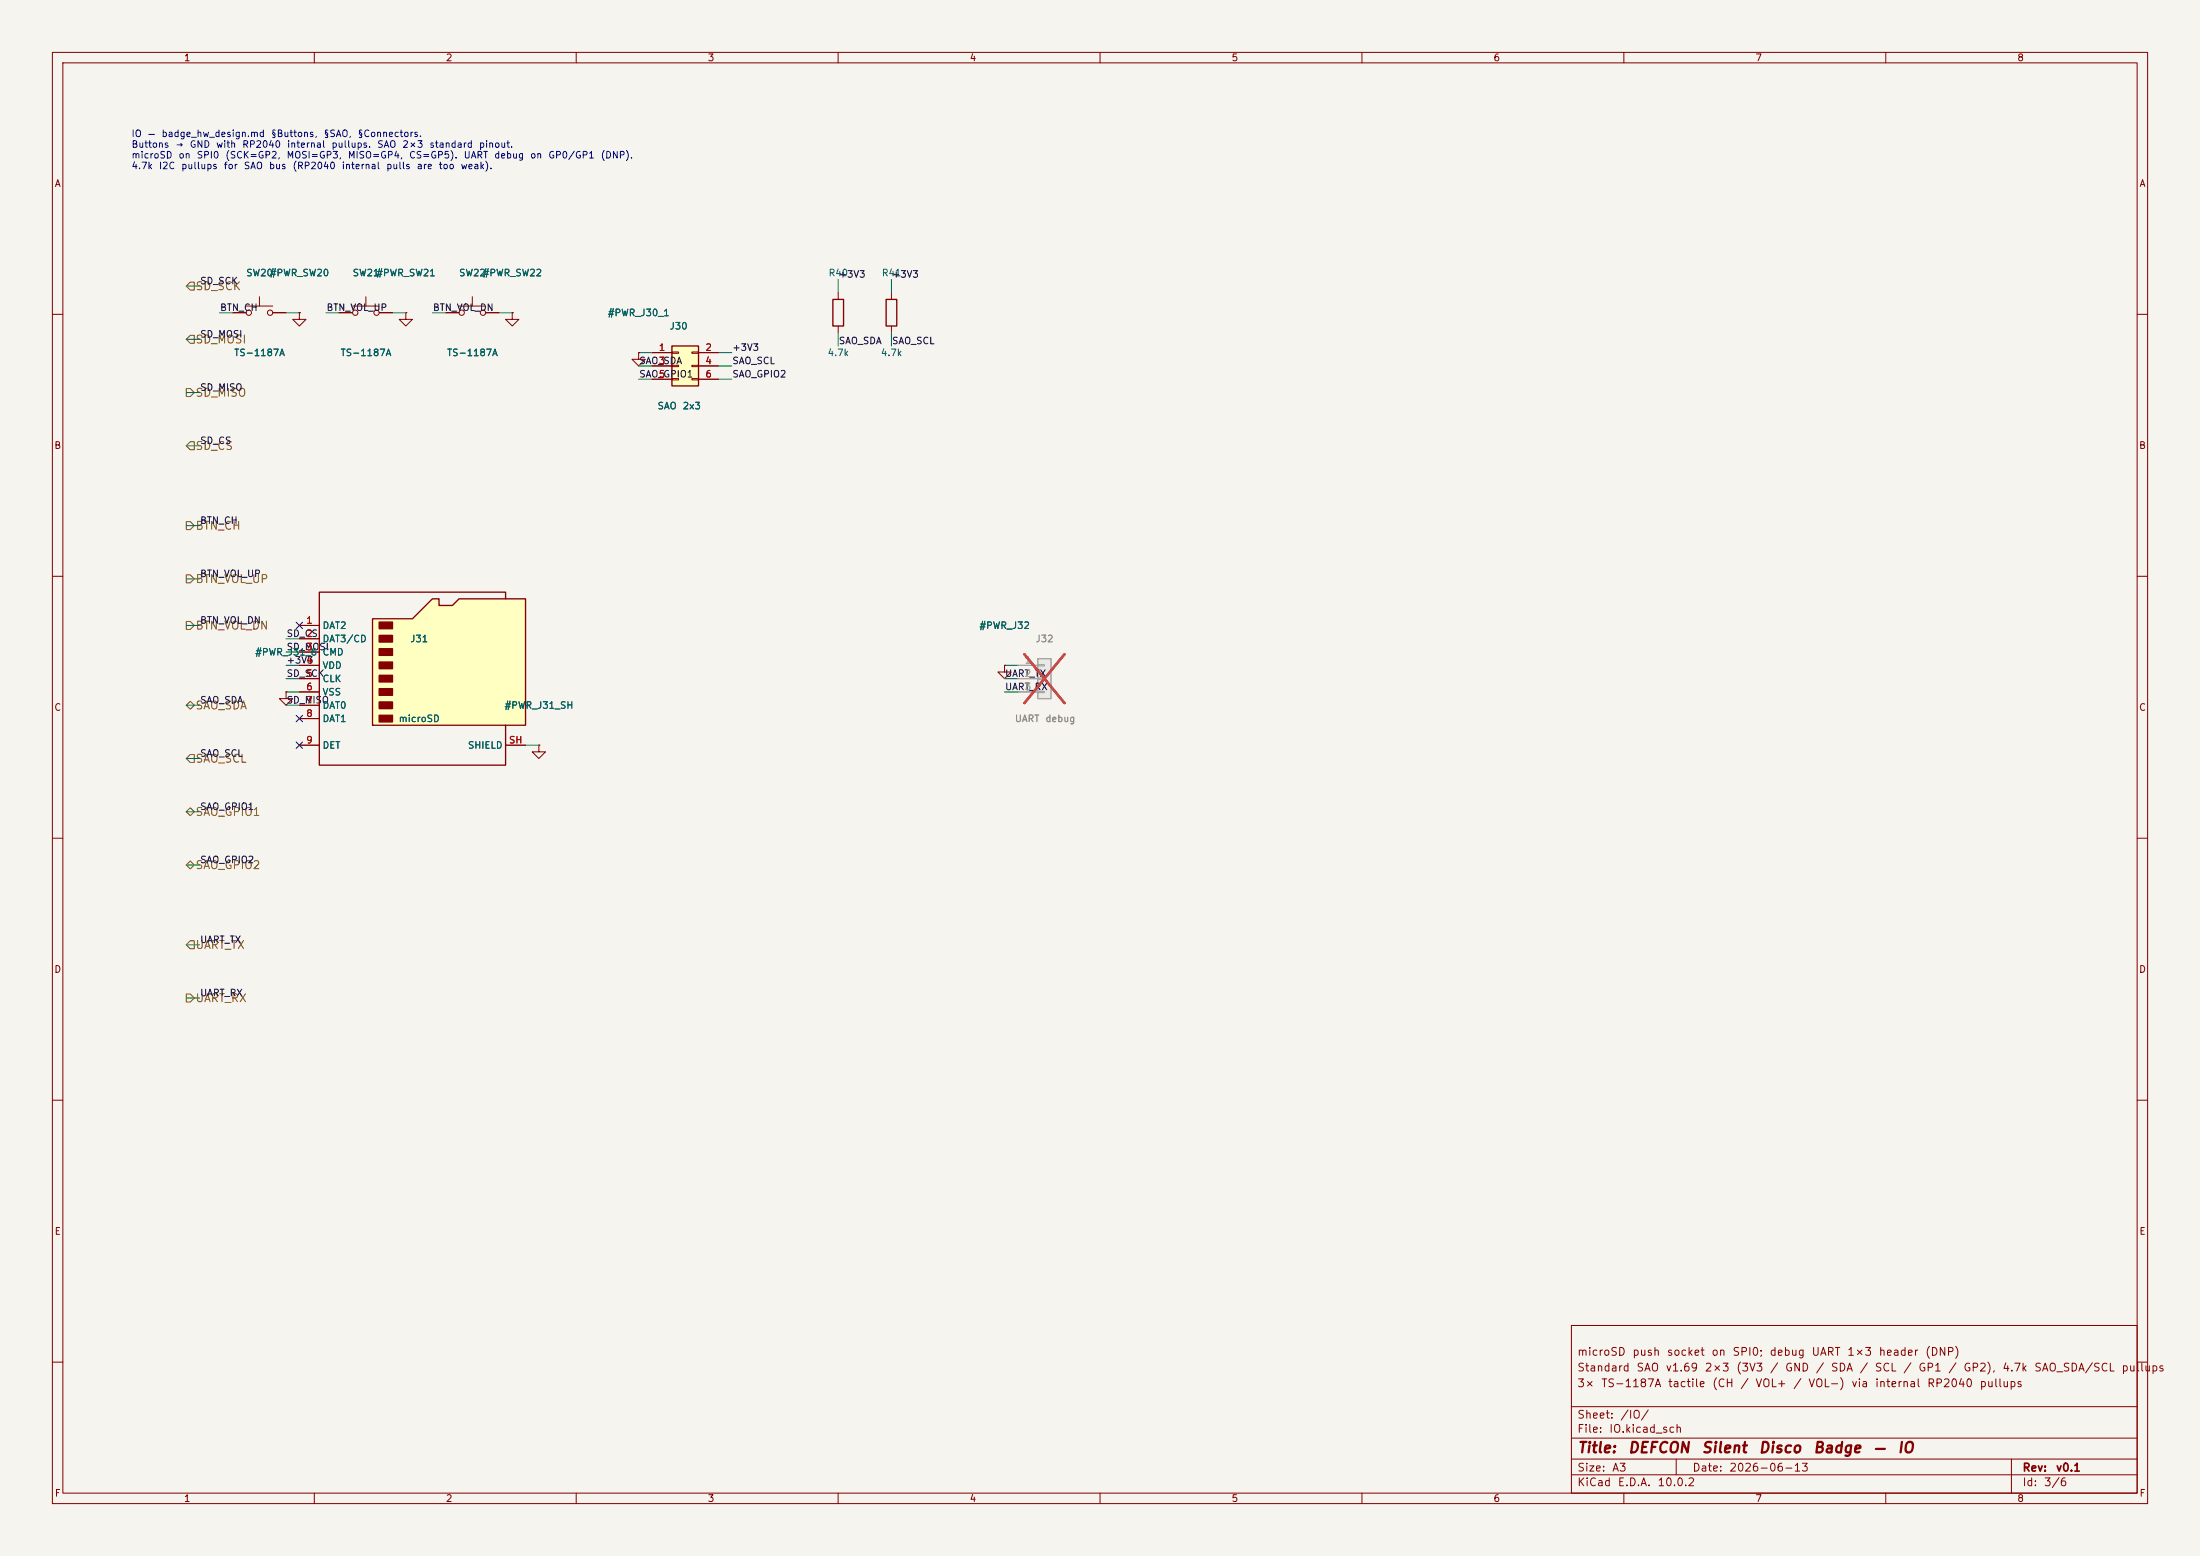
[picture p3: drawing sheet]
(kicad_sch
 (version 20260306)
 (generator "eeschema")
 (generator_version "10.0")
 (paper "A3")
 (title_block
  (title "DEFCON Silent Disco Badge — IO")
  (date "2026-06-13")
  (rev "v0.1")
  (company "")
  (comment 1 "3× TS-1187A tactile (CH / VOL+ / VOL−) via internal RP2040 pullups")
  (comment 2 "Standard SAO v1.69 2×3 (3V3 / GND / SDA / SCL / GP1 / GP2), 4.7k SAO_SDA/SCL pullups")
  (comment 3 "microSD push socket on SPI0; debug UART 1×3 header (DNP)"))
 (lib_symbols
  (symbol "Device:R"
   (pin_numbers (hide yes))
   (pin_names
    (offset 0)) (exclude_from_sim no) (in_bom yes) (on_board yes)
   (in_pos_files yes)
   (duplicate_pin_numbers_are_jumpers no)
   (property "Reference" "R" (at 2.032 0 90) (show_name no) (do_not_autoplace no) (effects (font (size 1.27 1.27))))
   (property "Value" "R" (at 0 0 90) (show_name no) (do_not_autoplace no) (effects (font (size 1.27 1.27))))
   (property "Footprint" "" (at -1.778 0 90) (show_name no) (do_not_autoplace no) (hide yes) (effects (font (size 1.27 1.27))))
   (property "Datasheet" "" (at 0 0 0) (show_name no) (do_not_autoplace no) (hide yes) (effects (font (size 1.27 1.27))))
   (property "Description" "Resistor" (at 0 0 0) (show_name no) (do_not_autoplace no) (hide yes) (effects (font (size 1.27 1.27))))
   (symbol "R_0_1"
    (rectangle (start -1.016 -2.54) (end 1.016 2.54) (stroke (width 0.254) (type default)) (fill (type none))))
   (symbol "R_1_1"
    (pin passive line (at 0 3.81 270) (length 1.27) (name "" (effects (font (size 1.27 1.27)))) (number "1" (effects (font (size 1.27 1.27)))))
    (pin passive line (at 0 -3.81 90) (length 1.27) (name "" (effects (font (size 1.27 1.27)))) (number "2" (effects (font (size 1.27 1.27))))))
   (embedded_fonts no))
  (symbol "Switch:SW_Push"
   (pin_numbers (hide yes))
   (pin_names
    (offset 1.016) (hide yes)) (exclude_from_sim no) (in_bom yes) (on_board yes)
   (in_pos_files yes)
   (duplicate_pin_numbers_are_jumpers no)
   (property "Reference" "SW" (at 1.27 2.54 0) (show_name no) (do_not_autoplace no) (effects (font (size 1.27 1.27)) (justify left)))
   (property "Value" "SW_Push" (at 0 -1.524 0) (show_name no) (do_not_autoplace no) (effects (font (size 1.27 1.27))))
   (property "Footprint" "" (at 0 5.08 0) (show_name no) (do_not_autoplace no) (hide yes) (effects (font (size 1.27 1.27))))
   (property "Datasheet" "" (at 0 5.08 0) (show_name no) (do_not_autoplace no) (hide yes) (effects (font (size 1.27 1.27))))
   (property "Description" "Push button switch, generic, two pins" (at 0 0 0) (show_name no) (do_not_autoplace no) (hide yes) (effects (font (size 1.27 1.27))))
   (symbol "SW_Push_0_1"
    (circle (center -2.032 0) (radius 0.508) (stroke (width 0) (type default)) (fill (type none)))
    (polyline (pts (xy 0 1.27) (xy 0 3.048)) (stroke (width 0) (type default)) (fill (type none)))
    (circle (center 2.032 0) (radius 0.508) (stroke (width 0) (type default)) (fill (type none)))
    (polyline (pts (xy 2.54 1.27) (xy -2.54 1.27)) (stroke (width 0) (type default)) (fill (type none)))
    (pin passive line (at -5.08 0 0) (length 2.54) (name "1" (effects (font (size 1.27 1.27)))) (number "1" (effects (font (size 1.27 1.27)))))
    (pin passive line (at 5.08 0 180) (length 2.54) (name "2" (effects (font (size 1.27 1.27)))) (number "2" (effects (font (size 1.27 1.27))))))
   (embedded_fonts no))
  (symbol "Connector:Micro_SD_Card_Det1" (exclude_from_sim no) (in_bom yes) (on_board yes)
   (in_pos_files yes)
   (duplicate_pin_numbers_are_jumpers no)
   (property "Reference" "J" (at -16.51 17.78 0) (show_name no) (do_not_autoplace no) (effects (font (size 1.27 1.27))))
   (property "Value" "Micro_SD_Card_Det1" (at 16.51 17.78 0) (show_name no) (do_not_autoplace no) (effects (font (size 1.27 1.27)) (justify right)))
   (property "Footprint" "" (at 52.07 17.78 0) (show_name no) (do_not_autoplace no) (hide yes) (effects (font (size 1.27 1.27))))
   (property "Datasheet" "https://datasheet.lcsc.com/lcsc/2110151630_XKB-Connectivity-XKTF-015-N_C381082.pdf" (at 0 2.54 0) (show_name no) (do_not_autoplace no) (hide yes) (effects (font (size 1.27 1.27))))
   (property "Description" "Micro SD Card Socket with one card detection pin" (at 0 0 0) (show_name no) (do_not_autoplace no) (hide yes) (effects (font (size 1.27 1.27))))
   (symbol "Micro_SD_Card_Det1_0_1"
    (polyline (pts (xy -8.89 -8.89) (xy -8.89 11.43) (xy -1.27 11.43) (xy 2.54 15.24) (xy 3.81 15.24) (xy 3.81 13.97) (xy 6.35 13.97) (xy 7.62 15.24) (xy 20.32 15.24) (xy 20.32 -8.89) (xy -8.89 -8.89)) (stroke (width 0.254) (type default)) (fill (type background)))
    (rectangle (start -7.62 10.795) (end -5.08 9.525) (stroke (width 0.254) (type default)) (fill (type outline)))
    (rectangle (start -7.62 8.255) (end -5.08 6.985) (stroke (width 0.254) (type default)) (fill (type outline)))
    (rectangle (start -7.62 5.715) (end -5.08 4.445) (stroke (width 0.254) (type default)) (fill (type outline)))
    (rectangle (start -7.62 3.175) (end -5.08 1.905) (stroke (width 0.254) (type default)) (fill (type outline)))
    (rectangle (start -7.62 0.635) (end -5.08 -0.635) (stroke (width 0.254) (type default)) (fill (type outline)))
    (rectangle (start -7.62 -1.905) (end -5.08 -3.175) (stroke (width 0.254) (type default)) (fill (type outline)))
    (rectangle (start -7.62 -4.445) (end -5.08 -5.715) (stroke (width 0.254) (type default)) (fill (type outline)))
    (rectangle (start -7.62 -6.985) (end -5.08 -8.255) (stroke (width 0.254) (type default)) (fill (type outline)))
    (polyline (pts (xy 16.51 15.24) (xy 16.51 16.51) (xy -19.05 16.51) (xy -19.05 -16.51) (xy 16.51 -16.51) (xy 16.51 -8.89)) (stroke (width 0.254) (type default)) (fill (type none))))
   (symbol "Micro_SD_Card_Det1_1_1"
    (pin bidirectional line (at -22.86 10.16 0) (length 3.81) (name "DAT2" (effects (font (size 1.27 1.27)))) (number "1" (effects (font (size 1.27 1.27)))))
    (pin bidirectional line (at -22.86 7.62 0) (length 3.81) (name "DAT3/CD" (effects (font (size 1.27 1.27)))) (number "2" (effects (font (size 1.27 1.27)))))
    (pin input line (at -22.86 5.08 0) (length 3.81) (name "CMD" (effects (font (size 1.27 1.27)))) (number "3" (effects (font (size 1.27 1.27)))))
    (pin power_in line (at -22.86 2.54 0) (length 3.81) (name "VDD" (effects (font (size 1.27 1.27)))) (number "4" (effects (font (size 1.27 1.27)))))
    (pin input line (at -22.86 0 0) (length 3.81) (name "CLK" (effects (font (size 1.27 1.27)))) (number "5" (effects (font (size 1.27 1.27)))))
    (pin power_in line (at -22.86 -2.54 0) (length 3.81) (name "VSS" (effects (font (size 1.27 1.27)))) (number "6" (effects (font (size 1.27 1.27)))))
    (pin bidirectional line (at -22.86 -5.08 0) (length 3.81) (name "DAT0" (effects (font (size 1.27 1.27)))) (number "7" (effects (font (size 1.27 1.27)))))
    (pin bidirectional line (at -22.86 -7.62 0) (length 3.81) (name "DAT1" (effects (font (size 1.27 1.27)))) (number "8" (effects (font (size 1.27 1.27)))))
    (pin passive line (at -22.86 -12.7 0) (length 3.81) (name "DET" (effects (font (size 1.27 1.27)))) (number "9" (effects (font (size 1.27 1.27)))))
    (pin passive line (at 20.32 -12.7 180) (length 3.81) (name "SHIELD" (effects (font (size 1.27 1.27)))) (number "SH" (effects (font (size 1.27 1.27))))))
   (embedded_fonts no))
  (symbol "Connector_Generic:Conn_02x03_Odd_Even"
   (pin_names
    (offset 1.016) (hide yes)) (exclude_from_sim no) (in_bom yes) (on_board yes)
   (in_pos_files yes)
   (duplicate_pin_numbers_are_jumpers no)
   (property "Reference" "J" (at 1.27 5.08 0) (show_name no) (do_not_autoplace no) (effects (font (size 1.27 1.27))))
   (property "Value" "Conn_02x03_Odd_Even" (at 1.27 -5.08 0) (show_name no) (do_not_autoplace no) (effects (font (size 1.27 1.27))))
   (property "Footprint" "" (at 0 0 0) (show_name no) (do_not_autoplace no) (hide yes) (effects (font (size 1.27 1.27))))
   (property "Datasheet" "" (at 0 0 0) (show_name no) (do_not_autoplace no) (hide yes) (effects (font (size 1.27 1.27))))
   (property "Description" "Generic connector, double row, 02x03, odd/even pin numbering scheme (row 1 odd numbers, row 2 even numbers), script generated (kicad-library-utils/schlib/autogen/connector/)" (at 0 0 0) (show_name no) (do_not_autoplace no) (hide yes) (effects (font (size 1.27 1.27))))
   (symbol "Conn_02x03_Odd_Even_1_1"
    (rectangle (start -1.27 3.81) (end 3.81 -3.81) (stroke (width 0.254) (type default)) (fill (type background)))
    (rectangle (start -1.27 2.667) (end 0 2.413) (stroke (width 0.1524) (type default)) (fill (type none)))
    (rectangle (start -1.27 0.127) (end 0 -0.127) (stroke (width 0.1524) (type default)) (fill (type none)))
    (rectangle (start -1.27 -2.413) (end 0 -2.667) (stroke (width 0.1524) (type default)) (fill (type none)))
    (rectangle (start 3.81 2.667) (end 2.54 2.413) (stroke (width 0.1524) (type default)) (fill (type none)))
    (rectangle (start 3.81 0.127) (end 2.54 -0.127) (stroke (width 0.1524) (type default)) (fill (type none)))
    (rectangle (start 3.81 -2.413) (end 2.54 -2.667) (stroke (width 0.1524) (type default)) (fill (type none)))
    (pin passive line (at -5.08 2.54 0) (length 3.81) (name "Pin_1" (effects (font (size 1.27 1.27)))) (number "1" (effects (font (size 1.27 1.27)))))
    (pin passive line (at 7.62 2.54 180) (length 3.81) (name "Pin_2" (effects (font (size 1.27 1.27)))) (number "2" (effects (font (size 1.27 1.27)))))
    (pin passive line (at -5.08 0 0) (length 3.81) (name "Pin_3" (effects (font (size 1.27 1.27)))) (number "3" (effects (font (size 1.27 1.27)))))
    (pin passive line (at 7.62 0 180) (length 3.81) (name "Pin_4" (effects (font (size 1.27 1.27)))) (number "4" (effects (font (size 1.27 1.27)))))
    (pin passive line (at -5.08 -2.54 0) (length 3.81) (name "Pin_5" (effects (font (size 1.27 1.27)))) (number "5" (effects (font (size 1.27 1.27)))))
    (pin passive line (at 7.62 -2.54 180) (length 3.81) (name "Pin_6" (effects (font (size 1.27 1.27)))) (number "6" (effects (font (size 1.27 1.27))))))
   (embedded_fonts no))
  (symbol "Connector_Generic:Conn_01x03"
   (pin_names
    (offset 1.016) (hide yes)) (exclude_from_sim no) (in_bom yes) (on_board yes)
   (in_pos_files yes)
   (duplicate_pin_numbers_are_jumpers no)
   (property "Reference" "J" (at 0 5.08 0) (show_name no) (do_not_autoplace no) (effects (font (size 1.27 1.27))))
   (property "Value" "Conn_01x03" (at 0 -5.08 0) (show_name no) (do_not_autoplace no) (effects (font (size 1.27 1.27))))
   (property "Footprint" "" (at 0 0 0) (show_name no) (do_not_autoplace no) (hide yes) (effects (font (size 1.27 1.27))))
   (property "Datasheet" "" (at 0 0 0) (show_name no) (do_not_autoplace no) (hide yes) (effects (font (size 1.27 1.27))))
   (property "Description" "Generic connector, single row, 01x03, script generated (kicad-library-utils/schlib/autogen/connector/)" (at 0 0 0) (show_name no) (do_not_autoplace no) (hide yes) (effects (font (size 1.27 1.27))))
   (symbol "Conn_01x03_1_1"
    (rectangle (start -1.27 3.81) (end 1.27 -3.81) (stroke (width 0.254) (type default)) (fill (type background)))
    (rectangle (start -1.27 2.667) (end 0 2.413) (stroke (width 0.1524) (type default)) (fill (type none)))
    (rectangle (start -1.27 0.127) (end 0 -0.127) (stroke (width 0.1524) (type default)) (fill (type none)))
    (rectangle (start -1.27 -2.413) (end 0 -2.667) (stroke (width 0.1524) (type default)) (fill (type none)))
    (pin passive line (at -5.08 2.54 0) (length 3.81) (name "Pin_1" (effects (font (size 1.27 1.27)))) (number "1" (effects (font (size 1.27 1.27)))))
    (pin passive line (at -5.08 0 0) (length 3.81) (name "Pin_2" (effects (font (size 1.27 1.27)))) (number "2" (effects (font (size 1.27 1.27)))))
    (pin passive line (at -5.08 -2.54 0) (length 3.81) (name "Pin_3" (effects (font (size 1.27 1.27)))) (number "3" (effects (font (size 1.27 1.27))))))
   (embedded_fonts no))
  (symbol "power:+3V3"
   (power global)
   (pin_numbers (hide yes))
   (pin_names
    (offset 0) (hide yes)) (exclude_from_sim no) (in_bom yes) (on_board yes)
   (in_pos_files yes)
   (duplicate_pin_numbers_are_jumpers no)
   (property "Reference" "#PWR" (at 0 -3.81 0) (show_name no) (do_not_autoplace no) (hide yes) (effects (font (size 1.27 1.27))))
   (property "Value" "+3V3" (at 0 3.556 0) (show_name no) (do_not_autoplace no) (effects (font (size 1.27 1.27))))
   (property "Footprint" "" (at 0 0 0) (show_name no) (do_not_autoplace no) (hide yes) (effects (font (size 1.27 1.27))))
   (property "Datasheet" "" (at 0 0 0) (show_name no) (do_not_autoplace no) (hide yes) (effects (font (size 1.27 1.27))))
   (property "Description" "Power symbol creates a global label with name \"+3V3\"" (at 0 0 0) (show_name no) (do_not_autoplace no) (hide yes) (effects (font (size 1.27 1.27))))
   (symbol "+3V3_0_1"
    (polyline (pts (xy -0.762 1.27) (xy 0 2.54)) (stroke (width 0) (type default)) (fill (type none)))
    (polyline (pts (xy 0 2.54) (xy 0.762 1.27)) (stroke (width 0) (type default)) (fill (type none)))
    (polyline (pts (xy 0 0) (xy 0 2.54)) (stroke (width 0) (type default)) (fill (type none))))
   (symbol "+3V3_1_1"
    (pin power_in line (at 0 0 90) (length 0) (name "" (effects (font (size 1.27 1.27)))) (number "1" (effects (font (size 1.27 1.27))))))
   (embedded_fonts no))
  (symbol "power:GND"
   (power global)
   (pin_numbers (hide yes))
   (pin_names
    (offset 0) (hide yes)) (exclude_from_sim no) (in_bom yes) (on_board yes)
   (in_pos_files yes)
   (duplicate_pin_numbers_are_jumpers no)
   (property "Reference" "#PWR" (at 0 -6.35 0) (show_name no) (do_not_autoplace no) (hide yes) (effects (font (size 1.27 1.27))))
   (property "Value" "GND" (at 0 -3.81 0) (show_name no) (do_not_autoplace no) (effects (font (size 1.27 1.27))))
   (property "Footprint" "" (at 0 0 0) (show_name no) (do_not_autoplace no) (hide yes) (effects (font (size 1.27 1.27))))
   (property "Datasheet" "" (at 0 0 0) (show_name no) (do_not_autoplace no) (hide yes) (effects (font (size 1.27 1.27))))
   (property "Description" "Power symbol creates a global label with name \"GND\" , ground" (at 0 0 0) (show_name no) (do_not_autoplace no) (hide yes) (effects (font (size 1.27 1.27))))
   (symbol "GND_0_1"
    (polyline (pts (xy 0 0) (xy 0 -1.27) (xy 1.27 -1.27) (xy 0 -2.54) (xy -1.27 -1.27) (xy 0 -1.27)) (stroke (width 0) (type default)) (fill (type none))))
   (symbol "GND_1_1"
    (pin power_in line (at 0 0 270) (length 0) (name "" (effects (font (size 1.27 1.27)))) (number "1" (effects (font (size 1.27 1.27))))))
   (embedded_fonts no)))
 (text "IO — badge_hw_design.md §Buttons, §SAO, §Connectors.\nButtons → GND with RP2040 internal pullups. SAO 2×3 standard pinout.\nmicroSD on SPI0 (SCK=GP2, MOSI=GP3, MISO=GP4, CS=GP5). UART debug on GP0/GP1 (DNP).\n4.7k I2C pullups for SAO bus (RP2040 internal pulls are too weak)." (exclude_from_sim no) (at 25.00 25.00 0) (effects (font (size 1.27 1.27)) (justify left top)))
 (symbol
  (lib_id "Switch:SW_Push")
  (at 49.53 59.69 0)
  (unit 1)
  (body_style 1)
  (exclude_from_sim no)
  (in_bom yes)
  (on_board yes)
  (in_pos_files yes)
  (dnp no)
  (fields_autoplaced yes)
  (property "Reference" "SW20" (at 49.53 52.07 0) (effects (font (size 1.27 1.27))))
  (property "Value" "TS-1187A" (at 49.53 67.31 0) (effects (font (size 1.27 1.27))))
  (property "Footprint" "Button_Switch_SMD:SW_SPST_TL3342" (at 49.53 59.69 0) (show_name no) (hide yes) (effects (font (size 1.27 1.27))))
  (property "Datasheet" "" (at 49.53 59.69 0) (show_name no) (hide yes) (effects (font (size 1.27 1.27))))
  (property "Description" "Channel button (CH), 6mm tactile" (at 49.53 59.69 0) (show_name no) (hide yes) (effects (font (size 1.27 1.27))))
  (property "MPN" "TS-1187A-B-A-B" (at 49.53 59.69 0) (show_name no) (hide yes) (effects (font (size 1.27 1.27))))
  (property "LCSC" "C455257" (at 49.53 59.69 0) (show_name no) (hide yes) (effects (font (size 1.27 1.27))))
  (pin "1")
  (pin "2"))
 (symbol
  (lib_id "Switch:SW_Push")
  (at 69.85 59.69 0)
  (unit 1)
  (body_style 1)
  (exclude_from_sim no)
  (in_bom yes)
  (on_board yes)
  (in_pos_files yes)
  (dnp no)
  (fields_autoplaced yes)
  (property "Reference" "SW21" (at 69.85 52.07 0) (effects (font (size 1.27 1.27))))
  (property "Value" "TS-1187A" (at 69.85 67.31 0) (effects (font (size 1.27 1.27))))
  (property "Footprint" "Button_Switch_SMD:SW_SPST_TL3342" (at 69.85 59.69 0) (show_name no) (hide yes) (effects (font (size 1.27 1.27))))
  (property "Datasheet" "" (at 69.85 59.69 0) (show_name no) (hide yes) (effects (font (size 1.27 1.27))))
  (property "Description" "Volume up" (at 69.85 59.69 0) (show_name no) (hide yes) (effects (font (size 1.27 1.27))))
  (property "MPN" "TS-1187A-B-A-B" (at 69.85 59.69 0) (show_name no) (hide yes) (effects (font (size 1.27 1.27))))
  (property "LCSC" "C455257" (at 69.85 59.69 0) (show_name no) (hide yes) (effects (font (size 1.27 1.27))))
  (pin "1")
  (pin "2"))
 (symbol
  (lib_id "Switch:SW_Push")
  (at 90.17 59.69 0)
  (unit 1)
  (body_style 1)
  (exclude_from_sim no)
  (in_bom yes)
  (on_board yes)
  (in_pos_files yes)
  (dnp no)
  (fields_autoplaced yes)
  (property "Reference" "SW22" (at 90.17 52.07 0) (effects (font (size 1.27 1.27))))
  (property "Value" "TS-1187A" (at 90.17 67.31 0) (effects (font (size 1.27 1.27))))
  (property "Footprint" "Button_Switch_SMD:SW_SPST_TL3342" (at 90.17 59.69 0) (show_name no) (hide yes) (effects (font (size 1.27 1.27))))
  (property "Datasheet" "" (at 90.17 59.69 0) (show_name no) (hide yes) (effects (font (size 1.27 1.27))))
  (property "Description" "Volume down" (at 90.17 59.69 0) (show_name no) (hide yes) (effects (font (size 1.27 1.27))))
  (property "MPN" "TS-1187A-B-A-B" (at 90.17 59.69 0) (show_name no) (hide yes) (effects (font (size 1.27 1.27))))
  (property "LCSC" "C455257" (at 90.17 59.69 0) (show_name no) (hide yes) (effects (font (size 1.27 1.27))))
  (pin "1")
  (pin "2"))
 (symbol
  (lib_id "power:GND")
  (at 57.15 59.69 0)
  (unit 1)
  (body_style 1)
  (exclude_from_sim no)
  (in_bom yes)
  (on_board yes)
  (in_pos_files yes)
  (dnp no)
  (fields_autoplaced yes)
  (property "Reference" "#PWR_SW20" (at 57.15 52.07 0) (effects (font (size 1.27 1.27))))
  (property "Value" "GND" (at 57.15 67.31 0) (effects (font (size 1.27 1.27)) (hide yes)))
  (property "Footprint" "" (at 57.15 59.69 0) (show_name no) (hide yes) (effects (font (size 1.27 1.27))))
  (property "Datasheet" "" (at 57.15 59.69 0) (show_name no) (hide yes) (effects (font (size 1.27 1.27))))
  (property "Description" "" (at 57.15 59.69 0) (show_name no) (hide yes) (effects (font (size 1.27 1.27))))
  (pin "1"))
 (symbol
  (lib_id "power:GND")
  (at 77.47 59.69 0)
  (unit 1)
  (body_style 1)
  (exclude_from_sim no)
  (in_bom yes)
  (on_board yes)
  (in_pos_files yes)
  (dnp no)
  (fields_autoplaced yes)
  (property "Reference" "#PWR_SW21" (at 77.47 52.07 0) (effects (font (size 1.27 1.27))))
  (property "Value" "GND" (at 77.47 67.31 0) (effects (font (size 1.27 1.27)) (hide yes)))
  (property "Footprint" "" (at 77.47 59.69 0) (show_name no) (hide yes) (effects (font (size 1.27 1.27))))
  (property "Datasheet" "" (at 77.47 59.69 0) (show_name no) (hide yes) (effects (font (size 1.27 1.27))))
  (property "Description" "" (at 77.47 59.69 0) (show_name no) (hide yes) (effects (font (size 1.27 1.27))))
  (pin "1"))
 (symbol
  (lib_id "power:GND")
  (at 97.79 59.69 0)
  (unit 1)
  (body_style 1)
  (exclude_from_sim no)
  (in_bom yes)
  (on_board yes)
  (in_pos_files yes)
  (dnp no)
  (fields_autoplaced yes)
  (property "Reference" "#PWR_SW22" (at 97.79 52.07 0) (effects (font (size 1.27 1.27))))
  (property "Value" "GND" (at 97.79 67.31 0) (effects (font (size 1.27 1.27)) (hide yes)))
  (property "Footprint" "" (at 97.79 59.69 0) (show_name no) (hide yes) (effects (font (size 1.27 1.27))))
  (property "Datasheet" "" (at 97.79 59.69 0) (show_name no) (hide yes) (effects (font (size 1.27 1.27))))
  (property "Description" "" (at 97.79 59.69 0) (show_name no) (hide yes) (effects (font (size 1.27 1.27))))
  (pin "1"))
 (symbol
  (lib_id "Connector_Generic:Conn_02x03_Odd_Even")
  (at 129.54 69.85 0)
  (unit 1)
  (body_style 1)
  (exclude_from_sim no)
  (in_bom yes)
  (on_board yes)
  (in_pos_files yes)
  (dnp no)
  (fields_autoplaced yes)
  (property "Reference" "J30" (at 129.54 62.23 0) (effects (font (size 1.27 1.27))))
  (property "Value" "SAO 2x3" (at 129.54 77.47 0) (effects (font (size 1.27 1.27))))
  (property "Footprint" "Connector_PinHeader_2.54mm:PinHeader_2x03_P2.54mm_Vertical" (at 129.54 69.85 0) (show_name no) (hide yes) (effects (font (size 1.27 1.27))))
  (property "Datasheet" "" (at 129.54 69.85 0) (show_name no) (hide yes) (effects (font (size 1.27 1.27))))
  (property "Description" "SAO v1.69 2x3 header — DEFCON shitty add-on" (at 129.54 69.85 0) (show_name no) (hide yes) (effects (font (size 1.27 1.27))))
  (property "MPN" "PRPC003DAAN-RC" (at 129.54 69.85 0) (show_name no) (hide yes) (effects (font (size 1.27 1.27))))
  (property "LCSC" "C124378" (at 129.54 69.85 0) (show_name no) (hide yes) (effects (font (size 1.27 1.27))))
  (pin "1")
  (pin "2")
  (pin "3")
  (pin "4")
  (pin "5")
  (pin "6"))
 (symbol
  (lib_id "power:GND")
  (at 121.92 67.31 0)
  (unit 1)
  (body_style 1)
  (exclude_from_sim no)
  (in_bom yes)
  (on_board yes)
  (in_pos_files yes)
  (dnp no)
  (fields_autoplaced yes)
  (property "Reference" "#PWR_J30_1" (at 121.92 59.69 0) (effects (font (size 1.27 1.27))))
  (property "Value" "GND" (at 121.92 74.93 0) (effects (font (size 1.27 1.27)) (hide yes)))
  (property "Footprint" "" (at 121.92 67.31 0) (show_name no) (hide yes) (effects (font (size 1.27 1.27))))
  (property "Datasheet" "" (at 121.92 67.31 0) (show_name no) (hide yes) (effects (font (size 1.27 1.27))))
  (property "Description" "" (at 121.92 67.31 0) (show_name no) (hide yes) (effects (font (size 1.27 1.27))))
  (pin "1"))
 (symbol
  (lib_id "Device:R")
  (at 160.02 59.69 0)
  (unit 1)
  (body_style 1)
  (exclude_from_sim no)
  (in_bom yes)
  (on_board yes)
  (in_pos_files yes)
  (dnp no)
  (fields_autoplaced yes)
  (property "Reference" "R40" (at 160.02 52.07 0) (effects (font (size 1.27 1.27))))
  (property "Value" "4.7k" (at 160.02 67.31 0) (effects (font (size 1.27 1.27))))
  (property "Footprint" "Resistor_SMD:R_0402_1005Metric" (at 160.02 59.69 0) (show_name no) (hide yes) (effects (font (size 1.27 1.27))))
  (property "Datasheet" "" (at 160.02 59.69 0) (show_name no) (hide yes) (effects (font (size 1.27 1.27))))
  (property "Description" "SAO_SDA pullup" (at 160.02 59.69 0) (show_name no) (hide yes) (effects (font (size 1.27 1.27))))
  (property "MPN" "RC0402FR-074K7L" (at 160.02 59.69 0) (show_name no) (hide yes) (effects (font (size 1.27 1.27))))
  (property "LCSC" "C25900" (at 160.02 59.69 0) (show_name no) (hide yes) (effects (font (size 1.27 1.27))))
  (pin "1")
  (pin "2"))
 (symbol
  (lib_id "Device:R")
  (at 170.18 59.69 0)
  (unit 1)
  (body_style 1)
  (exclude_from_sim no)
  (in_bom yes)
  (on_board yes)
  (in_pos_files yes)
  (dnp no)
  (fields_autoplaced yes)
  (property "Reference" "R41" (at 170.18 52.07 0) (effects (font (size 1.27 1.27))))
  (property "Value" "4.7k" (at 170.18 67.31 0) (effects (font (size 1.27 1.27))))
  (property "Footprint" "Resistor_SMD:R_0402_1005Metric" (at 170.18 59.69 0) (show_name no) (hide yes) (effects (font (size 1.27 1.27))))
  (property "Datasheet" "" (at 170.18 59.69 0) (show_name no) (hide yes) (effects (font (size 1.27 1.27))))
  (property "Description" "SAO_SCL pullup" (at 170.18 59.69 0) (show_name no) (hide yes) (effects (font (size 1.27 1.27))))
  (property "MPN" "RC0402FR-074K7L" (at 170.18 59.69 0) (show_name no) (hide yes) (effects (font (size 1.27 1.27))))
  (property "LCSC" "C25900" (at 170.18 59.69 0) (show_name no) (hide yes) (effects (font (size 1.27 1.27))))
  (pin "1")
  (pin "2"))
 (symbol
  (lib_id "Connector:Micro_SD_Card_Det1")
  (at 80.01 129.54 0)
  (unit 1)
  (body_style 1)
  (exclude_from_sim no)
  (in_bom yes)
  (on_board yes)
  (in_pos_files yes)
  (dnp no)
  (fields_autoplaced yes)
  (property "Reference" "J31" (at 80.01 121.92 0) (effects (font (size 1.27 1.27))))
  (property "Value" "microSD" (at 80.01 137.16 0) (effects (font (size 1.27 1.27))))
  (property "Footprint" "Connector_Card:microSD_HC_Hirose_DM3D-SF" (at 80.01 129.54 0) (show_name no) (hide yes) (effects (font (size 1.27 1.27))))
  (property "Datasheet" "" (at 80.01 129.54 0) (show_name no) (hide yes) (effects (font (size 1.27 1.27))))
  (property "Description" "microSD push socket, hinged tray" (at 80.01 129.54 0) (show_name no) (hide yes) (effects (font (size 1.27 1.27))))
  (property "MPN" "TF-PUSH-A" (at 80.01 129.54 0) (show_name no) (hide yes) (effects (font (size 1.27 1.27))))
  (property "LCSC" "C146885" (at 80.01 129.54 0) (show_name no) (hide yes) (effects (font (size 1.27 1.27))))
  (pin "1")
  (pin "2")
  (pin "3")
  (pin "4")
  (pin "5")
  (pin "6")
  (pin "7")
  (pin "8")
  (pin "9")
  (pin "SH"))
 (symbol
  (lib_id "power:GND")
  (at 54.61 132.08 0)
  (unit 1)
  (body_style 1)
  (exclude_from_sim no)
  (in_bom yes)
  (on_board yes)
  (in_pos_files yes)
  (dnp no)
  (fields_autoplaced yes)
  (property "Reference" "#PWR_J31_6" (at 54.61 124.46 0) (effects (font (size 1.27 1.27))))
  (property "Value" "GND" (at 54.61 139.70 0) (effects (font (size 1.27 1.27)) (hide yes)))
  (property "Footprint" "" (at 54.61 132.08 0) (show_name no) (hide yes) (effects (font (size 1.27 1.27))))
  (property "Datasheet" "" (at 54.61 132.08 0) (show_name no) (hide yes) (effects (font (size 1.27 1.27))))
  (property "Description" "" (at 54.61 132.08 0) (show_name no) (hide yes) (effects (font (size 1.27 1.27))))
  (pin "1"))
 (symbol
  (lib_id "power:GND")
  (at 102.87 142.24 0)
  (unit 1)
  (body_style 1)
  (exclude_from_sim no)
  (in_bom yes)
  (on_board yes)
  (in_pos_files yes)
  (dnp no)
  (fields_autoplaced yes)
  (property "Reference" "#PWR_J31_SH" (at 102.87 134.62 0) (effects (font (size 1.27 1.27))))
  (property "Value" "GND" (at 102.87 149.86 0) (effects (font (size 1.27 1.27)) (hide yes)))
  (property "Footprint" "" (at 102.87 142.24 0) (show_name no) (hide yes) (effects (font (size 1.27 1.27))))
  (property "Datasheet" "" (at 102.87 142.24 0) (show_name no) (hide yes) (effects (font (size 1.27 1.27))))
  (property "Description" "" (at 102.87 142.24 0) (show_name no) (hide yes) (effects (font (size 1.27 1.27))))
  (pin "1"))
 (symbol
  (lib_id "Connector_Generic:Conn_01x03")
  (at 199.39 129.54 0)
  (unit 1)
  (body_style 1)
  (exclude_from_sim no)
  (in_bom yes)
  (on_board yes)
  (in_pos_files yes)
  (dnp yes)
  (fields_autoplaced yes)
  (property "Reference" "J32" (at 199.39 121.92 0) (effects (font (size 1.27 1.27))))
  (property "Value" "UART debug" (at 199.39 137.16 0) (effects (font (size 1.27 1.27))))
  (property "Footprint" "Connector_PinHeader_2.54mm:PinHeader_1x03_P2.54mm_Vertical" (at 199.39 129.54 0) (show_name no) (hide yes) (effects (font (size 1.27 1.27))))
  (property "Datasheet" "" (at 199.39 129.54 0) (show_name no) (hide yes) (effects (font (size 1.27 1.27))))
  (property "Description" "Debug UART header (DNP — pads laid out, header not stuffed)" (at 199.39 129.54 0) (show_name no) (hide yes) (effects (font (size 1.27 1.27))))
  (pin "1")
  (pin "2")
  (pin "3"))
 (symbol
  (lib_id "power:GND")
  (at 191.77 127.00 0)
  (unit 1)
  (body_style 1)
  (exclude_from_sim no)
  (in_bom yes)
  (on_board yes)
  (in_pos_files yes)
  (dnp no)
  (fields_autoplaced yes)
  (property "Reference" "#PWR_J32" (at 191.77 119.38 0) (effects (font (size 1.27 1.27))))
  (property "Value" "GND" (at 191.77 134.62 0) (effects (font (size 1.27 1.27)) (hide yes)))
  (property "Footprint" "" (at 191.77 127.00 0) (show_name no) (hide yes) (effects (font (size 1.27 1.27))))
  (property "Datasheet" "" (at 191.77 127.00 0) (show_name no) (hide yes) (effects (font (size 1.27 1.27))))
  (property "Description" "" (at 191.77 127.00 0) (show_name no) (hide yes) (effects (font (size 1.27 1.27))))
  (pin "1"))
 (wire (pts (xy 44.45 59.69) (xy 41.91 59.69)) (stroke (width 0) (type default)))
 (wire (pts (xy 54.61 59.69) (xy 57.15 59.69)) (stroke (width 0) (type default)))
 (wire (pts (xy 64.77 59.69) (xy 62.23 59.69)) (stroke (width 0) (type default)))
 (wire (pts (xy 74.93 59.69) (xy 77.47 59.69)) (stroke (width 0) (type default)))
 (wire (pts (xy 85.09 59.69) (xy 82.55 59.69)) (stroke (width 0) (type default)))
 (wire (pts (xy 95.25 59.69) (xy 97.79 59.69)) (stroke (width 0) (type default)))
 (wire (pts (xy 124.46 67.31) (xy 121.92 67.31)) (stroke (width 0) (type default)))
 (wire (pts (xy 137.16 67.31) (xy 139.70 67.31)) (stroke (width 0) (type default)))
 (wire (pts (xy 124.46 69.85) (xy 121.92 69.85)) (stroke (width 0) (type default)))
 (wire (pts (xy 137.16 69.85) (xy 139.70 69.85)) (stroke (width 0) (type default)))
 (wire (pts (xy 124.46 72.39) (xy 121.92 72.39)) (stroke (width 0) (type default)))
 (wire (pts (xy 137.16 72.39) (xy 139.70 72.39)) (stroke (width 0) (type default)))
 (wire (pts (xy 160.02 55.88) (xy 160.02 53.34)) (stroke (width 0) (type default)))
 (wire (pts (xy 160.02 63.50) (xy 160.02 66.04)) (stroke (width 0) (type default)))
 (wire (pts (xy 170.18 55.88) (xy 170.18 53.34)) (stroke (width 0) (type default)))
 (wire (pts (xy 170.18 63.50) (xy 170.18 66.04)) (stroke (width 0) (type default)))
 (wire (pts (xy 57.15 121.92) (xy 54.61 121.92)) (stroke (width 0) (type default)))
 (wire (pts (xy 57.15 124.46) (xy 54.61 124.46)) (stroke (width 0) (type default)))
 (wire (pts (xy 57.15 127.00) (xy 54.61 127.00)) (stroke (width 0) (type default)))
 (wire (pts (xy 57.15 129.54) (xy 54.61 129.54)) (stroke (width 0) (type default)))
 (wire (pts (xy 57.15 132.08) (xy 54.61 132.08)) (stroke (width 0) (type default)))
 (wire (pts (xy 57.15 134.62) (xy 54.61 134.62)) (stroke (width 0) (type default)))
 (wire (pts (xy 100.33 142.24) (xy 102.87 142.24)) (stroke (width 0) (type default)))
 (wire (pts (xy 194.31 127.00) (xy 191.77 127.00)) (stroke (width 0) (type default)))
 (wire (pts (xy 194.31 129.54) (xy 191.77 129.54)) (stroke (width 0) (type default)))
 (wire (pts (xy 194.31 132.08) (xy 191.77 132.08)) (stroke (width 0) (type default)))
 (wire (pts (xy 35.56 54.61) (xy 38.10 54.61)) (stroke (width 0) (type default)))
 (wire (pts (xy 35.56 64.77) (xy 38.10 64.77)) (stroke (width 0) (type default)))
 (wire (pts (xy 35.56 74.93) (xy 38.10 74.93)) (stroke (width 0) (type default)))
 (wire (pts (xy 35.56 85.09) (xy 38.10 85.09)) (stroke (width 0) (type default)))
 (wire (pts (xy 35.56 100.33) (xy 38.10 100.33)) (stroke (width 0) (type default)))
 (wire (pts (xy 35.56 110.49) (xy 38.10 110.49)) (stroke (width 0) (type default)))
 (wire (pts (xy 35.56 119.38) (xy 38.10 119.38)) (stroke (width 0) (type default)))
 (wire (pts (xy 35.56 134.62) (xy 38.10 134.62)) (stroke (width 0) (type default)))
 (wire (pts (xy 35.56 144.78) (xy 38.10 144.78)) (stroke (width 0) (type default)))
 (wire (pts (xy 35.56 154.94) (xy 38.10 154.94)) (stroke (width 0) (type default)))
 (wire (pts (xy 35.56 165.10) (xy 38.10 165.10)) (stroke (width 0) (type default)))
 (wire (pts (xy 35.56 180.34) (xy 38.10 180.34)) (stroke (width 0) (type default)))
 (wire (pts (xy 35.56 190.50) (xy 38.10 190.50)) (stroke (width 0) (type default)))
 (no_connect (at 57.15 119.38))
 (no_connect (at 57.15 137.16))
 (no_connect (at 57.15 142.24))
 (label "BTN_CH" (at 41.91 59.69 0) (effects (font (size 1.27 1.27)) (justify left bottom)))
 (label "BTN_VOL_UP" (at 62.23 59.69 0) (effects (font (size 1.27 1.27)) (justify left bottom)))
 (label "BTN_VOL_DN" (at 82.55 59.69 0) (effects (font (size 1.27 1.27)) (justify left bottom)))
 (label "+3V3" (at 139.70 67.31 0) (effects (font (size 1.27 1.27)) (justify left bottom)))
 (label "SAO_SDA" (at 121.92 69.85 0) (effects (font (size 1.27 1.27)) (justify left bottom)))
 (label "SAO_SCL" (at 139.70 69.85 0) (effects (font (size 1.27 1.27)) (justify left bottom)))
 (label "SAO_GPIO1" (at 121.92 72.39 0) (effects (font (size 1.27 1.27)) (justify left bottom)))
 (label "SAO_GPIO2" (at 139.70 72.39 0) (effects (font (size 1.27 1.27)) (justify left bottom)))
 (label "+3V3" (at 160.02 53.34 0) (effects (font (size 1.27 1.27)) (justify left bottom)))
 (label "SAO_SDA" (at 160.02 66.04 0) (effects (font (size 1.27 1.27)) (justify left bottom)))
 (label "+3V3" (at 170.18 53.34 0) (effects (font (size 1.27 1.27)) (justify left bottom)))
 (label "SAO_SCL" (at 170.18 66.04 0) (effects (font (size 1.27 1.27)) (justify left bottom)))
 (label "SD_CS" (at 54.61 121.92 0) (effects (font (size 1.27 1.27)) (justify left bottom)))
 (label "SD_MOSI" (at 54.61 124.46 0) (effects (font (size 1.27 1.27)) (justify left bottom)))
 (label "+3V3" (at 54.61 127.00 0) (effects (font (size 1.27 1.27)) (justify left bottom)))
 (label "SD_SCK" (at 54.61 129.54 0) (effects (font (size 1.27 1.27)) (justify left bottom)))
 (label "SD_MISO" (at 54.61 134.62 0) (effects (font (size 1.27 1.27)) (justify left bottom)))
 (label "UART_TX" (at 191.77 129.54 0) (effects (font (size 1.27 1.27)) (justify left bottom)))
 (label "UART_RX" (at 191.77 132.08 0) (effects (font (size 1.27 1.27)) (justify left bottom)))
 (label "SD_SCK" (at 38.10 54.61 0) (effects (font (size 1.27 1.27)) (justify left bottom)))
 (label "SD_MOSI" (at 38.10 64.77 0) (effects (font (size 1.27 1.27)) (justify left bottom)))
 (label "SD_MISO" (at 38.10 74.93 0) (effects (font (size 1.27 1.27)) (justify left bottom)))
 (label "SD_CS" (at 38.10 85.09 0) (effects (font (size 1.27 1.27)) (justify left bottom)))
 (label "BTN_CH" (at 38.10 100.33 0) (effects (font (size 1.27 1.27)) (justify left bottom)))
 (label "BTN_VOL_UP" (at 38.10 110.49 0) (effects (font (size 1.27 1.27)) (justify left bottom)))
 (label "BTN_VOL_DN" (at 38.10 119.38 0) (effects (font (size 1.27 1.27)) (justify left bottom)))
 (label "SAO_SDA" (at 38.10 134.62 0) (effects (font (size 1.27 1.27)) (justify left bottom)))
 (label "SAO_SCL" (at 38.10 144.78 0) (effects (font (size 1.27 1.27)) (justify left bottom)))
 (label "SAO_GPIO1" (at 38.10 154.94 0) (effects (font (size 1.27 1.27)) (justify left bottom)))
 (label "SAO_GPIO2" (at 38.10 165.10 0) (effects (font (size 1.27 1.27)) (justify left bottom)))
 (label "UART_TX" (at 38.10 180.34 0) (effects (font (size 1.27 1.27)) (justify left bottom)))
 (label "UART_RX" (at 38.10 190.50 0) (effects (font (size 1.27 1.27)) (justify left bottom)))
 (hierarchical_label "SD_SCK" (shape input) (at 35.56 54.61 0) (effects (font (size 1.524 1.524)) (justify left)))
 (hierarchical_label "SD_MOSI" (shape input) (at 35.56 64.77 0) (effects (font (size 1.524 1.524)) (justify left)))
 (hierarchical_label "SD_MISO" (shape output) (at 35.56 74.93 0) (effects (font (size 1.524 1.524)) (justify left)))
 (hierarchical_label "SD_CS" (shape input) (at 35.56 85.09 0) (effects (font (size 1.524 1.524)) (justify left)))
 (hierarchical_label "BTN_CH" (shape output) (at 35.56 100.33 0) (effects (font (size 1.524 1.524)) (justify left)))
 (hierarchical_label "BTN_VOL_UP" (shape output) (at 35.56 110.49 0) (effects (font (size 1.524 1.524)) (justify left)))
 (hierarchical_label "BTN_VOL_DN" (shape output) (at 35.56 119.38 0) (effects (font (size 1.524 1.524)) (justify left)))
 (hierarchical_label "SAO_SDA" (shape bidirectional) (at 35.56 134.62 0) (effects (font (size 1.524 1.524)) (justify left)))
 (hierarchical_label "SAO_SCL" (shape input) (at 35.56 144.78 0) (effects (font (size 1.524 1.524)) (justify left)))
 (hierarchical_label "SAO_GPIO1" (shape bidirectional) (at 35.56 154.94 0) (effects (font (size 1.524 1.524)) (justify left)))
 (hierarchical_label "SAO_GPIO2" (shape bidirectional) (at 35.56 165.10 0) (effects (font (size 1.524 1.524)) (justify left)))
 (hierarchical_label "UART_TX" (shape input) (at 35.56 180.34 0) (effects (font (size 1.524 1.524)) (justify left)))
 (hierarchical_label "UART_RX" (shape output) (at 35.56 190.50 0) (effects (font (size 1.524 1.524)) (justify left)))
 (sheet_instances
  (path ""
   (page "6")))
 (embedded_fonts no))
